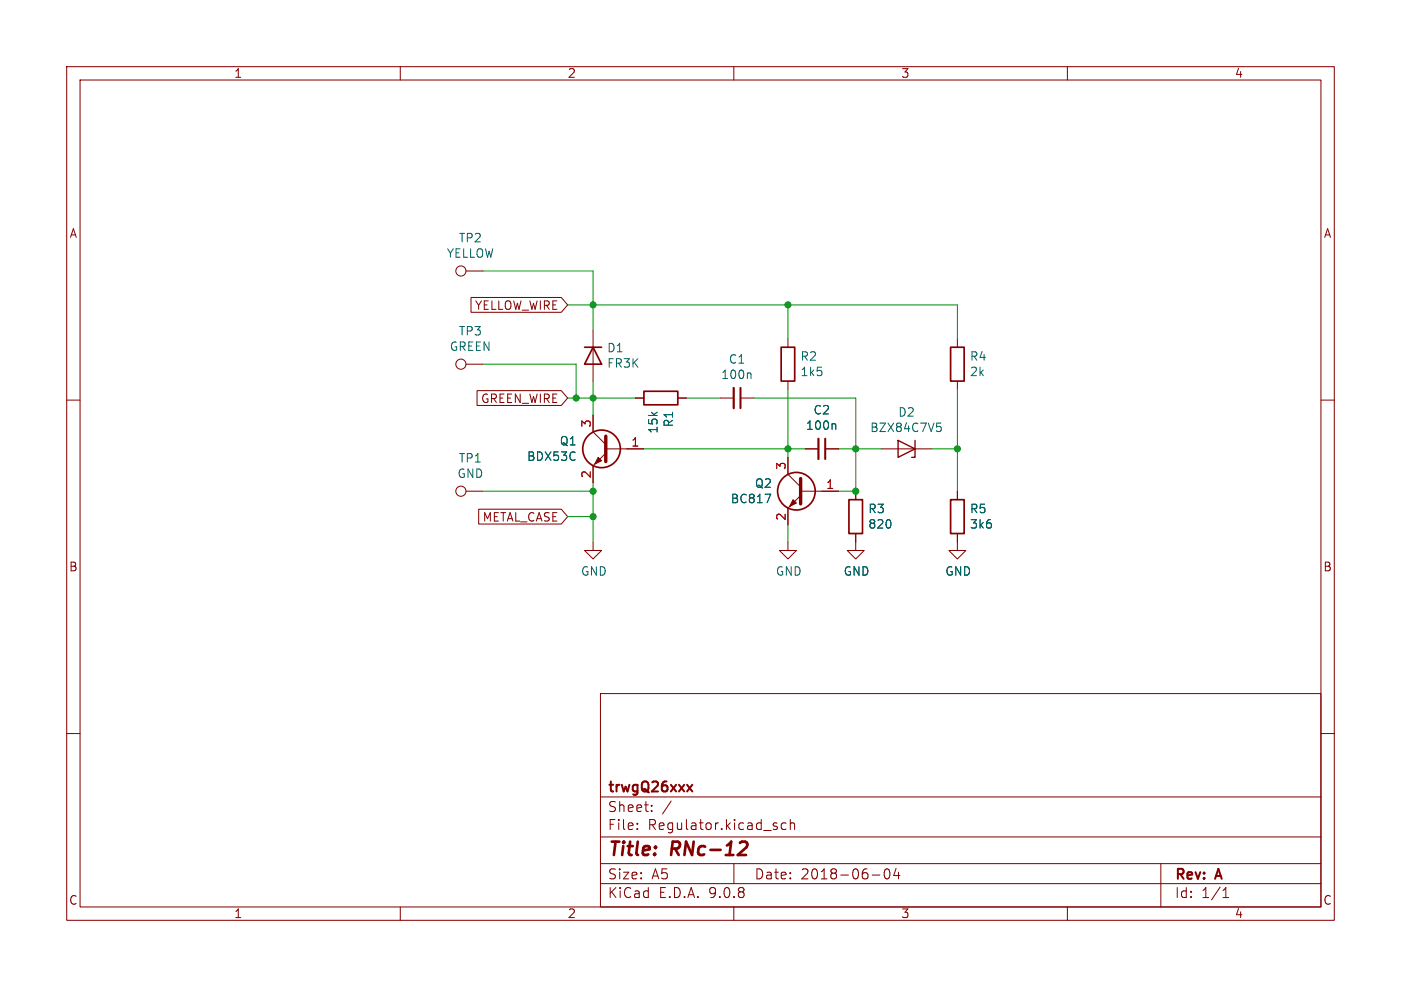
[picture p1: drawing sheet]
(kicad_sch
 (version 20250114)
 (generator "eeschema")
 (generator_version "9.0")
 (paper "A5")
 (title_block
  (title "RNc-12")
  (date "2018-06-04")
  (rev "A")
  (company "trwgQ26xxx"))
 (lib_symbols
  (symbol "Device:C_Small"
   (pin_numbers (hide yes))
   (pin_names
    (offset 0.254) (hide yes)) (exclude_from_sim no) (in_bom yes) (on_board yes)
   (property "Reference" "C" (at 0.254 1.778 0) (effects (font (size 1.27 1.27)) (justify left)))
   (property "Value" "C_Small" (at 0.254 -2.032 0) (effects (font (size 1.27 1.27)) (justify left)))
   (property "Footprint" "" (at 0 0 0) (effects (font (size 1.27 1.27)) (hide yes)))
   (property "Datasheet" "~" (at 0 0 0) (effects (font (size 1.27 1.27)) (hide yes)))
   (property "Description" "Unpolarized capacitor, small symbol" (at 0 0 0) (effects (font (size 1.27 1.27)) (hide yes)))
   (symbol "C_Small_0_1"
    (polyline (pts (xy -1.524 0.508) (xy 1.524 0.508)) (stroke (width 0.3048) (type default)) (fill (type none)))
    (polyline (pts (xy -1.524 -0.508) (xy 1.524 -0.508)) (stroke (width 0.3302) (type default)) (fill (type none))))
   (symbol "C_Small_1_1"
    (pin passive line (at 0 2.54 270) (length 2.032) (name "~" (effects (font (size 1.27 1.27)))) (number "1" (effects (font (size 1.27 1.27)))))
    (pin passive line (at 0 -2.54 90) (length 2.032) (name "~" (effects (font (size 1.27 1.27)))) (number "2" (effects (font (size 1.27 1.27))))))
   (embedded_fonts no))
  (symbol "Device:R"
   (pin_numbers (hide yes))
   (pin_names
    (offset 0)) (exclude_from_sim no) (in_bom yes) (on_board yes)
   (property "Reference" "R" (at 2.032 0 90) (effects (font (size 1.27 1.27))))
   (property "Value" "R" (at 0 0 90) (effects (font (size 1.27 1.27))))
   (property "Footprint" "" (at -1.778 0 90) (effects (font (size 1.27 1.27)) (hide yes)))
   (property "Datasheet" "~" (at 0 0 0) (effects (font (size 1.27 1.27)) (hide yes)))
   (property "Description" "Resistor" (at 0 0 0) (effects (font (size 1.27 1.27)) (hide yes)))
   (symbol "R_0_1"
    (rectangle (start -1.016 -2.54) (end 1.016 2.54) (stroke (width 0.254) (type default)) (fill (type none))))
   (symbol "R_1_1"
    (pin passive line (at 0 3.81 270) (length 1.27) (name "~" (effects (font (size 1.27 1.27)))) (number "1" (effects (font (size 1.27 1.27)))))
    (pin passive line (at 0 -3.81 90) (length 1.27) (name "~" (effects (font (size 1.27 1.27)))) (number "2" (effects (font (size 1.27 1.27))))))
   (embedded_fonts no))
  (symbol "Diode:1N5408"
   (pin_numbers (hide yes))
   (pin_names (hide yes)) (exclude_from_sim no) (in_bom yes) (on_board yes)
   (property "Reference" "D" (at 0 2.54 0) (effects (font (size 1.27 1.27))))
   (property "Value" "1N5408" (at 0 -2.54 0) (effects (font (size 1.27 1.27))))
   (property "Footprint" "Diode_THT:D_DO-201AD_P15.24mm_Horizontal" (at 0 -4.445 0) (effects (font (size 1.27 1.27)) (hide yes)))
   (property "Datasheet" "http://www.vishay.com/docs/88516/1n5400.pdf" (at 0 0 0) (effects (font (size 1.27 1.27)) (hide yes)))
   (property "Description" "1000V 3A General Purpose Rectifier Diode, DO-201AD" (at 0 0 0) (effects (font (size 1.27 1.27)) (hide yes)))
   (property "Sim.Device" "D" (at 0 0 0) (effects (font (size 1.27 1.27)) (hide yes)))
   (property "Sim.Pins" "1=K 2=A" (at 0 0 0) (effects (font (size 1.27 1.27)) (hide yes)))
   (symbol "1N5408_0_1"
    (polyline (pts (xy -1.27 1.27) (xy -1.27 -1.27)) (stroke (width 0.254) (type default)) (fill (type none)))
    (polyline (pts (xy 1.27 1.27) (xy 1.27 -1.27) (xy -1.27 0) (xy 1.27 1.27)) (stroke (width 0.254) (type default)) (fill (type none)))
    (polyline (pts (xy 1.27 0) (xy -1.27 0)) (stroke (width 0) (type default)) (fill (type none))))
   (symbol "1N5408_1_1"
    (pin passive line (at -3.81 0 0) (length 2.54) (name "K" (effects (font (size 1.27 1.27)))) (number "1" (effects (font (size 1.27 1.27)))))
    (pin passive line (at 3.81 0 180) (length 2.54) (name "A" (effects (font (size 1.27 1.27)))) (number "2" (effects (font (size 1.27 1.27))))))
   (embedded_fonts no))
  (symbol "Regulator-rescue:BZX84Cxx-Diode"
   (pin_numbers (hide yes))
   (pin_names
    (offset 1.016) (hide yes)) (exclude_from_sim no) (in_bom yes) (on_board yes)
   (property "Reference" "D" (at 0 2.54 0) (effects (font (size 1.27 1.27))))
   (property "Value" "Diode:BZX84Cxx" (at 0 -2.54 0) (effects (font (size 1.27 1.27))))
   (property "Footprint" "Diode_SMD:D_SOT-23_ANK" (at 0 -4.445 0) (effects (font (size 1.27 1.27)) (hide yes)))
   (property "Datasheet" "" (at 0 0 0) (effects (font (size 1.27 1.27)) (hide yes)))
   (property "Description" "" (at 0 0 0) (effects (font (size 1.27 1.27)) (hide yes)))
   (symbol "BZX84Cxx-Diode_0_1"
    (polyline (pts (xy -1.27 -1.27) (xy -1.27 1.27) (xy -0.762 1.27)) (stroke (width 0.2032) (type solid)) (fill (type none)))
    (polyline (pts (xy 1.27 0) (xy -1.27 0)) (stroke (width 0) (type solid)) (fill (type none)))
    (polyline (pts (xy 1.27 -1.27) (xy 1.27 1.27) (xy -1.27 0) (xy 1.27 -1.27)) (stroke (width 0.2032) (type solid)) (fill (type none))))
   (symbol "BZX84Cxx-Diode_1_1"
    (pin passive line (at -3.81 0 0) (length 2.54) (name "K" (effects (font (size 1.27 1.27)))) (number "1" (effects (font (size 1.27 1.27)))))
    (pin passive line (at 3.81 0 180) (length 2.54) (name "A" (effects (font (size 1.27 1.27)))) (number "2" (effects (font (size 1.27 1.27))))))
   (embedded_fonts no))
  (symbol "Regulator-rescue:GND-power"
   (power)
   (pin_names
    (offset 0)) (exclude_from_sim no) (in_bom yes) (on_board yes)
   (property "Reference" "#PWR" (at 0 -6.35 0) (effects (font (size 1.27 1.27)) (hide yes)))
   (property "Value" "power:GND" (at 0 -3.81 0) (effects (font (size 1.27 1.27))))
   (property "Footprint" "" (at 0 0 0) (effects (font (size 1.27 1.27)) (hide yes)))
   (property "Datasheet" "" (at 0 0 0) (effects (font (size 1.27 1.27)) (hide yes)))
   (property "Description" "" (at 0 0 0) (effects (font (size 1.27 1.27)) (hide yes)))
   (symbol "GND-power_0_1"
    (polyline (pts (xy 0 0) (xy 0 -1.27) (xy 1.27 -1.27) (xy 0 -2.54) (xy -1.27 -1.27) (xy 0 -1.27)) (stroke (width 0) (type solid)) (fill (type none))))
   (symbol "GND-power_1_1"
    (pin power_in line (at 0 0 270) (length 0) (hide yes) (name "GND" (effects (font (size 1.27 1.27)))) (number "1" (effects (font (size 1.27 1.27))))))
   (embedded_fonts no))
  (symbol "Regulator-rescue:Test_Point-Connector"
   (pin_numbers (hide yes))
   (pin_names
    (offset 0.762) (hide yes)) (exclude_from_sim no) (in_bom yes) (on_board yes)
   (property "Reference" "TP" (at 0 6.858 0) (effects (font (size 1.27 1.27))))
   (property "Value" "Connector:Test_Point" (at 0 5.08 0) (effects (font (size 1.27 1.27))))
   (property "Footprint" "" (at 5.08 0 0) (effects (font (size 1.27 1.27)) (hide yes)))
   (property "Datasheet" "" (at 5.08 0 0) (effects (font (size 1.27 1.27)) (hide yes)))
   (property "Description" "" (at 0 0 0) (effects (font (size 1.27 1.27)) (hide yes)))
   (symbol "Test_Point-Connector_0_1"
    (circle (center 0 3.302) (radius 0.762) (stroke (width 0) (type solid)) (fill (type none))))
   (symbol "Test_Point-Connector_1_1"
    (pin passive line (at 0 0 90) (length 2.54) (name "1" (effects (font (size 1.27 1.27)))) (number "1" (effects (font (size 1.27 1.27))))))
   (embedded_fonts no))
  (symbol "Transistor_BJT:2SC1945"
   (pin_names
    (offset 0) (hide yes)) (exclude_from_sim no) (in_bom yes) (on_board yes)
   (property "Reference" "Q" (at 5.08 1.905 0) (effects (font (size 1.27 1.27)) (justify left)))
   (property "Value" "2SC1945" (at 5.08 0 0) (effects (font (size 1.27 1.27)) (justify left)))
   (property "Footprint" "Package_TO_SOT_THT:TO-220-3_Vertical" (at 5.08 -1.905 0) (effects (font (size 1.27 1.27)
    (italic yes)) (justify left) (hide yes)))
   (property "Datasheet" "http://rtellason.com/transdata/2sc1945.pdf" (at 0 0 0) (effects (font (size 1.27 1.27)) (justify left) (hide yes)))
   (property "Description" "6A Ic, 80V Vce, Silicon 27MHz RF Power NPN Transistors, TO-220" (at 0 0 0) (effects (font (size 1.27 1.27)) (hide yes)))
   (property "Sim.Device" "NPN" (at 0 0 0) (effects (font (size 1.27 1.27)) (hide yes)))
   (property "Sim.Pins" "1=B 2=E 3=C" (at 0 0 0) (effects (font (size 1.27 1.27)) (hide yes)))
   (symbol "2SC1945_0_1"
    (polyline (pts (xy -2.54 0) (xy 0.635 0)) (stroke (width 0) (type default)) (fill (type none)))
    (polyline (pts (xy 0.635 1.905) (xy 0.635 -1.905)) (stroke (width 0.508) (type default)) (fill (type none)))
    (circle (center 1.27 0) (radius 2.8194) (stroke (width 0.254) (type default)) (fill (type none))))
   (symbol "2SC1945_1_1"
    (polyline (pts (xy 0.635 0.635) (xy 2.54 2.54)) (stroke (width 0) (type default)) (fill (type none)))
    (polyline (pts (xy 0.635 -0.635) (xy 2.54 -2.54)) (stroke (width 0) (type default)) (fill (type none)))
    (polyline (pts (xy 1.27 -1.778) (xy 1.778 -1.27) (xy 2.286 -2.286) (xy 1.27 -1.778)) (stroke (width 0) (type default)) (fill (type outline)))
    (pin input line (at -5.08 0 0) (length 2.54) (name "B" (effects (font (size 1.27 1.27)))) (number "1" (effects (font (size 1.27 1.27)))))
    (pin passive line (at 2.54 5.08 270) (length 2.54) (name "C" (effects (font (size 1.27 1.27)))) (number "3" (effects (font (size 1.27 1.27)))))
    (pin passive line (at 2.54 -5.08 90) (length 2.54) (name "E" (effects (font (size 1.27 1.27)))) (number "2" (effects (font (size 1.27 1.27))))))
   (embedded_fonts no))
  (symbol "Transistor_BJT:BC817"
   (pin_names
    (offset 0) (hide yes)) (exclude_from_sim no) (in_bom yes) (on_board yes)
   (property "Reference" "Q" (at 5.08 1.905 0) (effects (font (size 1.27 1.27)) (justify left)))
   (property "Value" "BC817" (at 5.08 0 0) (effects (font (size 1.27 1.27)) (justify left)))
   (property "Footprint" "Package_TO_SOT_SMD:SOT-23" (at 5.08 -1.905 0) (effects (font (size 1.27 1.27)
    (italic yes)) (justify left) (hide yes)))
   (property "Datasheet" "https://www.onsemi.com/pub/Collateral/BC818-D.pdf" (at 0 0 0) (effects (font (size 1.27 1.27)) (justify left) (hide yes)))
   (property "Description" "0.8A Ic, 45V Vce, NPN Transistor, SOT-23" (at 0 0 0) (effects (font (size 1.27 1.27)) (hide yes)))
   (property "Sim.Device" "NPN" (at 0 0 0) (effects (font (size 1.27 1.27)) (hide yes)))
   (property "Sim.Pins" "1=B 2=E 3=C" (at 0 0 0) (effects (font (size 1.27 1.27)) (hide yes)))
   (symbol "BC817_0_1"
    (polyline (pts (xy -2.54 0) (xy 0.635 0)) (stroke (width 0) (type default)) (fill (type none)))
    (polyline (pts (xy 0.635 1.905) (xy 0.635 -1.905)) (stroke (width 0.508) (type default)) (fill (type none)))
    (circle (center 1.27 0) (radius 2.8194) (stroke (width 0.254) (type default)) (fill (type none))))
   (symbol "BC817_1_1"
    (polyline (pts (xy 0.635 0.635) (xy 2.54 2.54)) (stroke (width 0) (type default)) (fill (type none)))
    (polyline (pts (xy 0.635 -0.635) (xy 2.54 -2.54)) (stroke (width 0) (type default)) (fill (type none)))
    (polyline (pts (xy 1.27 -1.778) (xy 1.778 -1.27) (xy 2.286 -2.286) (xy 1.27 -1.778)) (stroke (width 0) (type default)) (fill (type outline)))
    (pin input line (at -5.08 0 0) (length 2.54) (name "B" (effects (font (size 1.27 1.27)))) (number "1" (effects (font (size 1.27 1.27)))))
    (pin passive line (at 2.54 5.08 270) (length 2.54) (name "C" (effects (font (size 1.27 1.27)))) (number "3" (effects (font (size 1.27 1.27)))))
    (pin passive line (at 2.54 -5.08 90) (length 2.54) (name "E" (effects (font (size 1.27 1.27)))) (number "2" (effects (font (size 1.27 1.27))))))
   (embedded_fonts no)))
 (junction
  (at 143.51 67.31)
  (diameter 0)
  (color 0 0 0 0))
 (junction
  (at 88.9 45.72)
  (diameter 0)
  (color 0 0 0 0))
 (junction
  (at 118.11 45.72)
  (diameter 0)
  (color 0 0 0 0))
 (junction
  (at 88.9 73.66)
  (diameter 0)
  (color 0 0 0 0))
 (junction
  (at 118.11 67.31)
  (diameter 0)
  (color 0 0 0 0))
 (junction
  (at 128.27 67.31)
  (diameter 0)
  (color 0 0 0 0))
 (junction
  (at 128.27 73.66)
  (diameter 0)
  (color 0 0 0 0))
 (junction
  (at 88.9 59.69)
  (diameter 0)
  (color 0 0 0 0))
 (junction
  (at 88.9 77.47)
  (diameter 0)
  (color 0 0 0 0))
 (junction
  (at 86.36 59.69)
  (diameter 0)
  (color 0 0 0 0))
 (wire
  (pts (xy 128.27 73.66) (xy 125.73 73.66))
  (stroke (width 0) (type default)))
 (wire
  (pts (xy 102.87 59.69) (xy 107.95 59.69))
  (stroke (width 0) (type default)))
 (wire
  (pts (xy 72.39 40.64) (xy 88.9 40.64))
  (stroke (width 0) (type default)))
 (wire
  (pts (xy 113.03 59.69) (xy 128.27 59.69))
  (stroke (width 0) (type default)))
 (wire
  (pts (xy 95.25 59.69) (xy 88.9 59.69))
  (stroke (width 0) (type default)))
 (wire
  (pts (xy 139.7 67.31) (xy 143.51 67.31))
  (stroke (width 0) (type default)))
 (wire
  (pts (xy 86.36 59.69) (xy 88.9 59.69))
  (stroke (width 0) (type default)))
 (wire
  (pts (xy 143.51 58.42) (xy 143.51 67.31))
  (stroke (width 0) (type default)))
 (wire
  (pts (xy 88.9 59.69) (xy 88.9 57.15))
  (stroke (width 0) (type default)))
 (wire
  (pts (xy 85.09 59.69) (xy 86.36 59.69))
  (stroke (width 0) (type default)))
 (wire
  (pts (xy 118.11 81.28) (xy 118.11 78.74))
  (stroke (width 0) (type default)))
 (wire
  (pts (xy 88.9 73.66) (xy 88.9 77.47))
  (stroke (width 0) (type default)))
 (wire
  (pts (xy 72.39 54.61) (xy 86.36 54.61))
  (stroke (width 0) (type default)))
 (wire
  (pts (xy 132.08 67.31) (xy 128.27 67.31))
  (stroke (width 0) (type default)))
 (wire
  (pts (xy 143.51 50.8) (xy 143.51 45.72))
  (stroke (width 0) (type default)))
 (wire
  (pts (xy 88.9 77.47) (xy 88.9 81.28))
  (stroke (width 0) (type default)))
 (wire
  (pts (xy 128.27 67.31) (xy 128.27 73.66))
  (stroke (width 0) (type default)))
 (wire
  (pts (xy 88.9 59.69) (xy 88.9 62.23))
  (stroke (width 0) (type default)))
 (wire
  (pts (xy 118.11 67.31) (xy 118.11 68.58))
  (stroke (width 0) (type default)))
 (wire
  (pts (xy 72.39 73.66) (xy 88.9 73.66))
  (stroke (width 0) (type default)))
 (wire
  (pts (xy 85.09 45.72) (xy 88.9 45.72))
  (stroke (width 0) (type default)))
 (wire
  (pts (xy 88.9 72.39) (xy 88.9 73.66))
  (stroke (width 0) (type default)))
 (wire
  (pts (xy 88.9 49.53) (xy 88.9 45.72))
  (stroke (width 0) (type default)))
 (wire
  (pts (xy 86.36 54.61) (xy 86.36 59.69))
  (stroke (width 0) (type default)))
 (wire
  (pts (xy 88.9 45.72) (xy 118.11 45.72))
  (stroke (width 0) (type default)))
 (wire
  (pts (xy 96.52 67.31) (xy 118.11 67.31))
  (stroke (width 0) (type default)))
 (wire
  (pts (xy 88.9 40.64) (xy 88.9 45.72))
  (stroke (width 0) (type default)))
 (wire
  (pts (xy 120.65 67.31) (xy 118.11 67.31))
  (stroke (width 0) (type default)))
 (wire
  (pts (xy 143.51 67.31) (xy 143.51 73.66))
  (stroke (width 0) (type default)))
 (wire
  (pts (xy 118.11 58.42) (xy 118.11 67.31))
  (stroke (width 0) (type default)))
 (wire
  (pts (xy 125.73 67.31) (xy 128.27 67.31))
  (stroke (width 0) (type default)))
 (wire
  (pts (xy 143.51 45.72) (xy 118.11 45.72))
  (stroke (width 0) (type default)))
 (wire
  (pts (xy 118.11 45.72) (xy 118.11 50.8))
  (stroke (width 0) (type default)))
 (wire
  (pts (xy 85.09 77.47) (xy 88.9 77.47))
  (stroke (width 0) (type default)))
 (wire
  (pts (xy 128.27 59.69) (xy 128.27 67.31))
  (stroke (width 0) (type default)))
 (global_label "YELLOW_WIRE"
  (shape input)
  (at 85.09 45.72 180)
  (effects (font (size 1.27 1.27)) (justify right))
  (property "Intersheetrefs" "${INTERSHEET_REFS}" (at 85.09 45.72 0) (effects (font (size 1.27 1.27)) (hide yes))))
 (global_label "METAL_CASE"
  (shape input)
  (at 85.09 77.47 180)
  (effects (font (size 1.27 1.27)) (justify right))
  (property "Intersheetrefs" "${INTERSHEET_REFS}" (at 85.09 77.47 0) (effects (font (size 1.27 1.27)) (hide yes))))
 (global_label "GREEN_WIRE"
  (shape input)
  (at 85.09 59.69 180)
  (effects (font (size 1.27 1.27)) (justify right))
  (property "Intersheetrefs" "${INTERSHEET_REFS}" (at 85.09 59.69 0) (effects (font (size 1.27 1.27)) (hide yes))))
 (symbol
  (lib_id "Transistor_BJT:2SC1945")
  (at 91.44 67.31 0)
  (mirror y)
  (unit 1)
  (exclude_from_sim no)
  (in_bom yes)
  (on_board yes)
  (dnp no)
  (property "Reference" "Q1" (at 86.5632 66.1416 0) (effects (font (size 1.27 1.27)) (justify left)))
  (property "Value" "BDX53C" (at 86.5632 68.453 0) (effects (font (size 1.27 1.27)) (justify left)))
  (property "Footprint" "MOJA_NOWA_BIBL:MOJA_TO220_SMD" (at 86.36 69.215 0) (effects (font (size 1.27 1.27)
    (italic yes)) (justify left) (hide yes)))
  (property "Datasheet" "http://rtellason.com/transdata/2sc1945.pdf" (at 91.44 67.31 0) (effects (font (size 1.27 1.27)) (justify left) (hide yes)))
  (property "Description" "" (at 91.44 67.31 0) (effects (font (size 1.27 1.27))))
  (pin "2")
  (pin "3")
  (pin "1"))
 (symbol
  (lib_id "Regulator-rescue:GND-power")
  (at 88.9 81.28 0)
  (unit 1)
  (exclude_from_sim no)
  (in_bom yes)
  (on_board yes)
  (dnp no)
  (property "Reference" "#PWR0101" (at 88.9 87.63 0) (effects (font (size 1.27 1.27)) (hide yes)))
  (property "Value" "GND" (at 89.027 85.6742 0) (effects (font (size 1.27 1.27))))
  (property "Footprint" "" (at 88.9 81.28 0) (effects (font (size 1.27 1.27)) (hide yes)))
  (property "Datasheet" "" (at 88.9 81.28 0) (effects (font (size 1.27 1.27)) (hide yes)))
  (property "Description" "" (at 88.9 81.28 0) (effects (font (size 1.27 1.27))))
  (pin "1"))
 (symbol
  (lib_id "Regulator-rescue:GND-power")
  (at 118.11 81.28 0)
  (unit 1)
  (exclude_from_sim no)
  (in_bom yes)
  (on_board yes)
  (dnp no)
  (property "Reference" "#PWR0102" (at 118.11 87.63 0) (effects (font (size 1.27 1.27)) (hide yes)))
  (property "Value" "GND" (at 118.237 85.6742 0) (effects (font (size 1.27 1.27))))
  (property "Footprint" "" (at 118.11 81.28 0) (effects (font (size 1.27 1.27)) (hide yes)))
  (property "Datasheet" "" (at 118.11 81.28 0) (effects (font (size 1.27 1.27)) (hide yes)))
  (property "Description" "" (at 118.11 81.28 0) (effects (font (size 1.27 1.27))))
  (pin "1"))
 (symbol
  (lib_id "Regulator-rescue:BZX84Cxx-Diode")
  (at 135.89 67.31 180)
  (unit 1)
  (exclude_from_sim no)
  (in_bom yes)
  (on_board yes)
  (dnp no)
  (property "Reference" "D2" (at 135.89 61.8236 0) (effects (font (size 1.27 1.27))))
  (property "Value" "BZX84C7V5" (at 135.89 64.135 0) (effects (font (size 1.27 1.27))))
  (property "Footprint" "Diodes_SMD:D_SOT-23_ANK" (at 135.89 62.865 0) (effects (font (size 1.27 1.27)) (hide yes)))
  (property "Datasheet" "https://diotec.com/tl_files/diotec/files/pdf/datasheets/bzx84c2v4.pdf" (at 135.89 67.31 0) (effects (font (size 1.27 1.27)) (hide yes)))
  (property "Description" "" (at 135.89 67.31 0) (effects (font (size 1.27 1.27))))
  (pin "1")
  (pin "2"))
 (symbol
  (lib_id "Device:R")
  (at 118.11 54.61 0)
  (unit 1)
  (exclude_from_sim no)
  (in_bom yes)
  (on_board yes)
  (dnp no)
  (property "Reference" "R2" (at 119.888 53.4416 0) (effects (font (size 1.27 1.27)) (justify left)))
  (property "Value" "1k5" (at 119.888 55.753 0) (effects (font (size 1.27 1.27)) (justify left)))
  (property "Footprint" "Resistors_SMD:R_1206" (at 116.332 54.61 90) (effects (font (size 1.27 1.27)) (hide yes)))
  (property "Datasheet" "~" (at 118.11 54.61 0) (effects (font (size 1.27 1.27)) (hide yes)))
  (property "Description" "" (at 118.11 54.61 0) (effects (font (size 1.27 1.27))))
  (pin "1")
  (pin "2"))
 (symbol
  (lib_id "Transistor_BJT:BC817")
  (at 120.65 73.66 0)
  (mirror y)
  (unit 1)
  (exclude_from_sim no)
  (in_bom yes)
  (on_board yes)
  (dnp no)
  (property "Reference" "Q2" (at 115.824 72.4916 0) (effects (font (size 1.27 1.27)) (justify left)))
  (property "Value" "BC817" (at 115.824 74.803 0) (effects (font (size 1.27 1.27)) (justify left)))
  (property "Footprint" "TO_SOT_Packages_SMD:SOT-23" (at 115.57 75.565 0) (effects (font (size 1.27 1.27)
    (italic yes)) (justify left) (hide yes)))
  (property "Datasheet" "http://www.fairchildsemi.com/ds/BC/BC817.pdf" (at 120.65 73.66 0) (effects (font (size 1.27 1.27)) (justify left) (hide yes)))
  (property "Description" "" (at 120.65 73.66 0) (effects (font (size 1.27 1.27))))
  (pin "2")
  (pin "1")
  (pin "3"))
 (symbol
  (lib_id "Device:C_Small")
  (at 110.49 59.69 270)
  (unit 1)
  (exclude_from_sim no)
  (in_bom yes)
  (on_board yes)
  (dnp no)
  (property "Reference" "C1" (at 110.49 53.8734 90) (effects (font (size 1.27 1.27))))
  (property "Value" "100n" (at 110.49 56.1848 90) (effects (font (size 1.27 1.27))))
  (property "Footprint" "Capacitors_SMD:C_1206" (at 110.49 59.69 0) (effects (font (size 1.27 1.27)) (hide yes)))
  (property "Datasheet" "~" (at 110.49 59.69 0) (effects (font (size 1.27 1.27)) (hide yes)))
  (property "Description" "" (at 110.49 59.69 0) (effects (font (size 1.27 1.27))))
  (pin "2")
  (pin "1"))
 (symbol
  (lib_id "Device:R")
  (at 99.06 59.69 270)
  (unit 1)
  (exclude_from_sim no)
  (in_bom yes)
  (on_board yes)
  (dnp no)
  (property "Reference" "R1" (at 100.2284 61.468 0) (effects (font (size 1.27 1.27)) (justify left)))
  (property "Value" "15k" (at 97.917 61.468 0) (effects (font (size 1.27 1.27)) (justify left)))
  (property "Footprint" "Resistors_SMD:R_1206" (at 99.06 57.912 90) (effects (font (size 1.27 1.27)) (hide yes)))
  (property "Datasheet" "~" (at 99.06 59.69 0) (effects (font (size 1.27 1.27)) (hide yes)))
  (property "Description" "" (at 99.06 59.69 0) (effects (font (size 1.27 1.27))))
  (pin "2")
  (pin "1"))
 (symbol
  (lib_id "Device:C_Small")
  (at 123.19 67.31 270)
  (unit 1)
  (exclude_from_sim no)
  (in_bom yes)
  (on_board yes)
  (dnp no)
  (property "Reference" "C2" (at 123.19 61.4934 90) (effects (font (size 1.27 1.27))))
  (property "Value" "100n" (at 123.19 63.8048 90) (effects (font (size 1.27 1.27))))
  (property "Footprint" "Capacitors_SMD:C_1206" (at 123.19 67.31 0) (effects (font (size 1.27 1.27)) (hide yes)))
  (property "Datasheet" "~" (at 123.19 67.31 0) (effects (font (size 1.27 1.27)) (hide yes)))
  (property "Description" "" (at 123.19 67.31 0) (effects (font (size 1.27 1.27))))
  (pin "1")
  (pin "2"))
 (symbol
  (lib_id "Device:R")
  (at 128.27 77.47 0)
  (unit 1)
  (exclude_from_sim no)
  (in_bom yes)
  (on_board yes)
  (dnp no)
  (property "Reference" "R3" (at 130.048 76.3016 0) (effects (font (size 1.27 1.27)) (justify left)))
  (property "Value" "820" (at 130.048 78.613 0) (effects (font (size 1.27 1.27)) (justify left)))
  (property "Footprint" "Resistors_SMD:R_1206" (at 126.492 77.47 90) (effects (font (size 1.27 1.27)) (hide yes)))
  (property "Datasheet" "~" (at 128.27 77.47 0) (effects (font (size 1.27 1.27)) (hide yes)))
  (property "Description" "" (at 128.27 77.47 0) (effects (font (size 1.27 1.27))))
  (pin "2")
  (pin "1"))
 (symbol
  (lib_id "Regulator-rescue:GND-power")
  (at 128.27 81.28 0)
  (unit 1)
  (exclude_from_sim no)
  (in_bom yes)
  (on_board yes)
  (dnp no)
  (property "Reference" "#PWR0103" (at 128.27 87.63 0) (effects (font (size 1.27 1.27)) (hide yes)))
  (property "Value" "GND" (at 128.397 85.6742 0) (effects (font (size 1.27 1.27))))
  (property "Footprint" "" (at 128.27 81.28 0) (effects (font (size 1.27 1.27)) (hide yes)))
  (property "Datasheet" "" (at 128.27 81.28 0) (effects (font (size 1.27 1.27)) (hide yes)))
  (property "Description" "" (at 128.27 81.28 0) (effects (font (size 1.27 1.27))))
  (pin "1"))
 (symbol
  (lib_id "Device:R")
  (at 143.51 77.47 0)
  (unit 1)
  (exclude_from_sim no)
  (in_bom yes)
  (on_board yes)
  (dnp no)
  (property "Reference" "R5" (at 145.288 76.3016 0) (effects (font (size 1.27 1.27)) (justify left)))
  (property "Value" "3k6" (at 145.288 78.613 0) (effects (font (size 1.27 1.27)) (justify left)))
  (property "Footprint" "Resistors_SMD:R_1206" (at 141.732 77.47 90) (effects (font (size 1.27 1.27)) (hide yes)))
  (property "Datasheet" "~" (at 143.51 77.47 0) (effects (font (size 1.27 1.27)) (hide yes)))
  (property "Description" "" (at 143.51 77.47 0) (effects (font (size 1.27 1.27))))
  (pin "2")
  (pin "1"))
 (symbol
  (lib_id "Regulator-rescue:GND-power")
  (at 143.51 81.28 0)
  (unit 1)
  (exclude_from_sim no)
  (in_bom yes)
  (on_board yes)
  (dnp no)
  (property "Reference" "#PWR0104" (at 143.51 87.63 0) (effects (font (size 1.27 1.27)) (hide yes)))
  (property "Value" "GND" (at 143.637 85.6742 0) (effects (font (size 1.27 1.27))))
  (property "Footprint" "" (at 143.51 81.28 0) (effects (font (size 1.27 1.27)) (hide yes)))
  (property "Datasheet" "" (at 143.51 81.28 0) (effects (font (size 1.27 1.27)) (hide yes)))
  (property "Description" "" (at 143.51 81.28 0) (effects (font (size 1.27 1.27))))
  (pin "1"))
 (symbol
  (lib_id "Device:R")
  (at 143.51 54.61 0)
  (unit 1)
  (exclude_from_sim no)
  (in_bom yes)
  (on_board yes)
  (dnp no)
  (property "Reference" "R4" (at 145.288 53.4416 0) (effects (font (size 1.27 1.27)) (justify left)))
  (property "Value" "2k" (at 145.288 55.753 0) (effects (font (size 1.27 1.27)) (justify left)))
  (property "Footprint" "Resistors_SMD:R_1206" (at 141.732 54.61 90) (effects (font (size 1.27 1.27)) (hide yes)))
  (property "Datasheet" "~" (at 143.51 54.61 0) (effects (font (size 1.27 1.27)) (hide yes)))
  (property "Description" "" (at 143.51 54.61 0) (effects (font (size 1.27 1.27))))
  (pin "2")
  (pin "1"))
 (symbol
  (lib_id "Diode:1N5408")
  (at 88.9 53.34 270)
  (unit 1)
  (exclude_from_sim no)
  (in_bom yes)
  (on_board yes)
  (dnp no)
  (property "Reference" "D1" (at 90.9066 52.1716 90) (effects (font (size 1.27 1.27)) (justify left)))
  (property "Value" "FR3K" (at 90.9066 54.483 90) (effects (font (size 1.27 1.27)) (justify left)))
  (property "Footprint" "Diodes_SMD:D_SMC_Handsoldering" (at 84.455 53.34 0) (effects (font (size 1.27 1.27)) (hide yes)))
  (property "Datasheet" "http://www.vishay.com/docs/88516/1n5400.pdf" (at 88.9 53.34 0) (effects (font (size 1.27 1.27)) (hide yes)))
  (property "Description" "" (at 88.9 53.34 0) (effects (font (size 1.27 1.27))))
  (pin "1")
  (pin "2"))
 (symbol
  (lib_id "Regulator-rescue:Test_Point-Connector")
  (at 72.39 40.64 90)
  (unit 1)
  (exclude_from_sim no)
  (in_bom yes)
  (on_board yes)
  (dnp no)
  (property "Reference" "TP2" (at 70.5104 35.687 90) (effects (font (size 1.27 1.27))))
  (property "Value" "YELLOW" (at 70.5104 37.9984 90) (effects (font (size 1.27 1.27))))
  (property "Footprint" "MOJA_NOWA_BIBL:ZOLTY_PAD" (at 72.39 35.56 0) (effects (font (size 1.27 1.27)) (hide yes)))
  (property "Datasheet" "~" (at 72.39 35.56 0) (effects (font (size 1.27 1.27)) (hide yes)))
  (property "Description" "" (at 72.39 40.64 0) (effects (font (size 1.27 1.27))))
  (pin "1"))
 (symbol
  (lib_id "Regulator-rescue:Test_Point-Connector")
  (at 72.39 54.61 90)
  (unit 1)
  (exclude_from_sim no)
  (in_bom yes)
  (on_board yes)
  (dnp no)
  (property "Reference" "TP3" (at 70.5104 49.657 90) (effects (font (size 1.27 1.27))))
  (property "Value" "GREEN" (at 70.5104 51.9684 90) (effects (font (size 1.27 1.27))))
  (property "Footprint" "MOJA_NOWA_BIBL:ZOLTY_PAD" (at 72.39 49.53 0) (effects (font (size 1.27 1.27)) (hide yes)))
  (property "Datasheet" "~" (at 72.39 49.53 0) (effects (font (size 1.27 1.27)) (hide yes)))
  (property "Description" "" (at 72.39 54.61 0) (effects (font (size 1.27 1.27))))
  (pin "1"))
 (symbol
  (lib_id "Regulator-rescue:Test_Point-Connector")
  (at 72.39 73.66 90)
  (unit 1)
  (exclude_from_sim no)
  (in_bom yes)
  (on_board yes)
  (dnp no)
  (property "Reference" "TP1" (at 70.5104 68.707 90) (effects (font (size 1.27 1.27))))
  (property "Value" "GND" (at 70.5104 71.0184 90) (effects (font (size 1.27 1.27))))
  (property "Footprint" "MOJA_NOWA_BIBL:ZOLTY_PAD" (at 72.39 68.58 0) (effects (font (size 1.27 1.27)) (hide yes)))
  (property "Datasheet" "~" (at 72.39 68.58 0) (effects (font (size 1.27 1.27)) (hide yes)))
  (property "Description" "" (at 72.39 73.66 0) (effects (font (size 1.27 1.27))))
  (pin "1"))
 (sheet_instances
  (path ""
   (page "1")))
 (embedded_fonts no))
